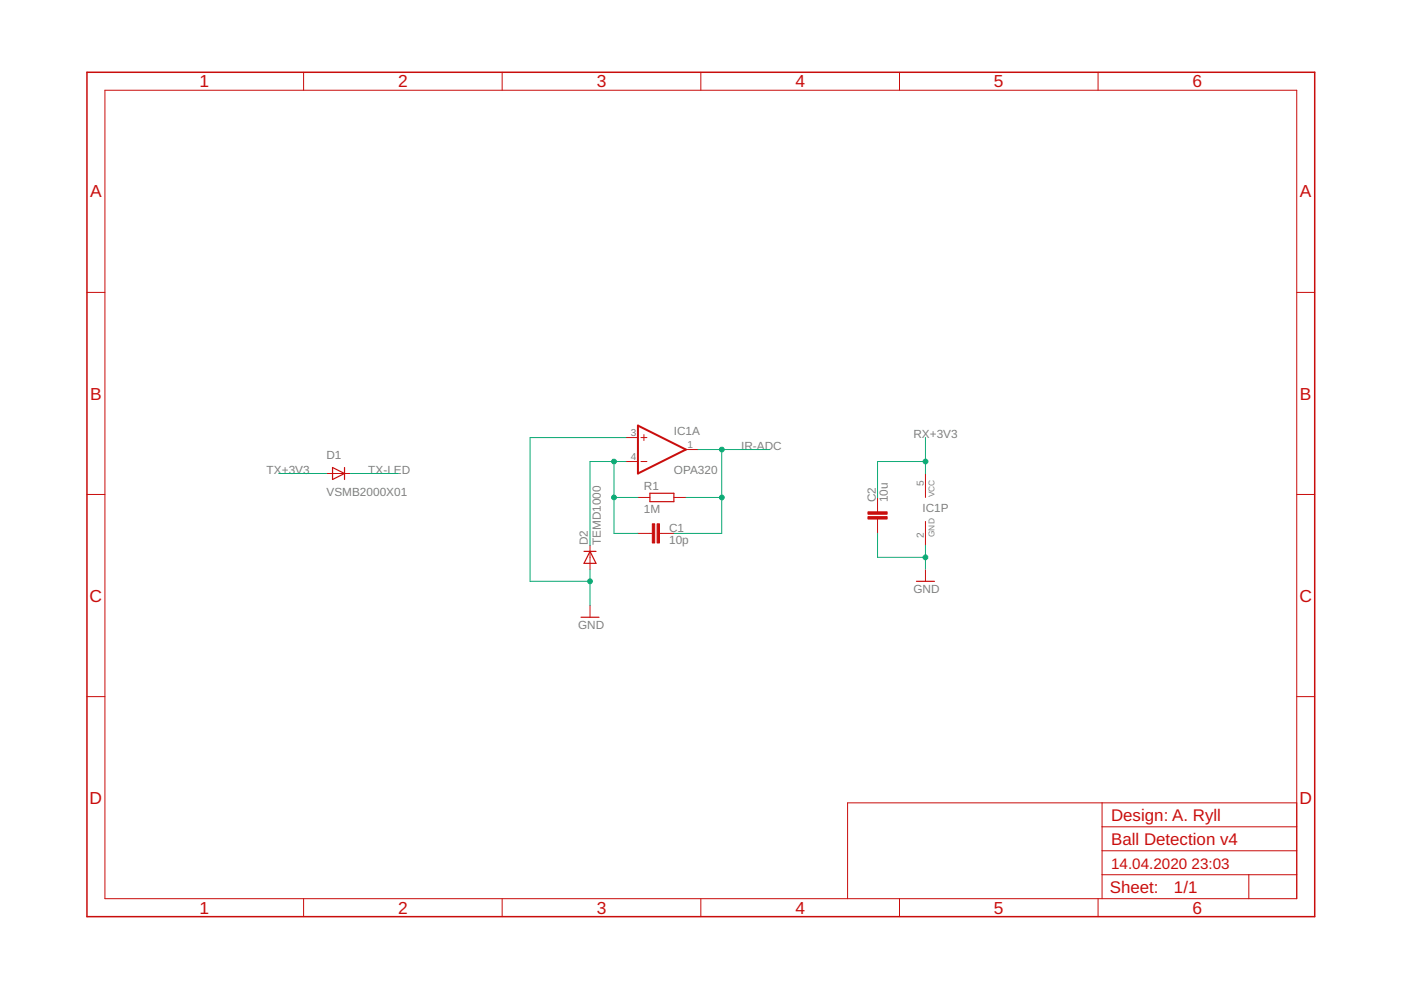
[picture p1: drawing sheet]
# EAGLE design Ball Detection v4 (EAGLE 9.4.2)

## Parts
C1  10p  C-EUC0603  [C0603]
C2  10u  C-EUC0603  [C0603]
D1  VSMB2000X01  DIODE  [LED-GULLR]
D2  TEMD1000  DIODE  [LED-GULLR]
IC1  OPA320  AD-OP1RT  [SOT23-5]
R1  1M  R-EU_R0603  [R0603]

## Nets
GND: C2.1 D2.A IC1.2(P:GND) IC1.3(A:+IN)
IR-ADC: C1.2 IC1.1(A:OUT) R1.2
N$114: C1.1 D2.C IC1.4(A:-IN) R1.1
RX+3V3: C2.2 IC1.5(P:VCC)
TX+3V3: D1.A
TX-LED: D1.C

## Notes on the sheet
- Design: A. Ryll
